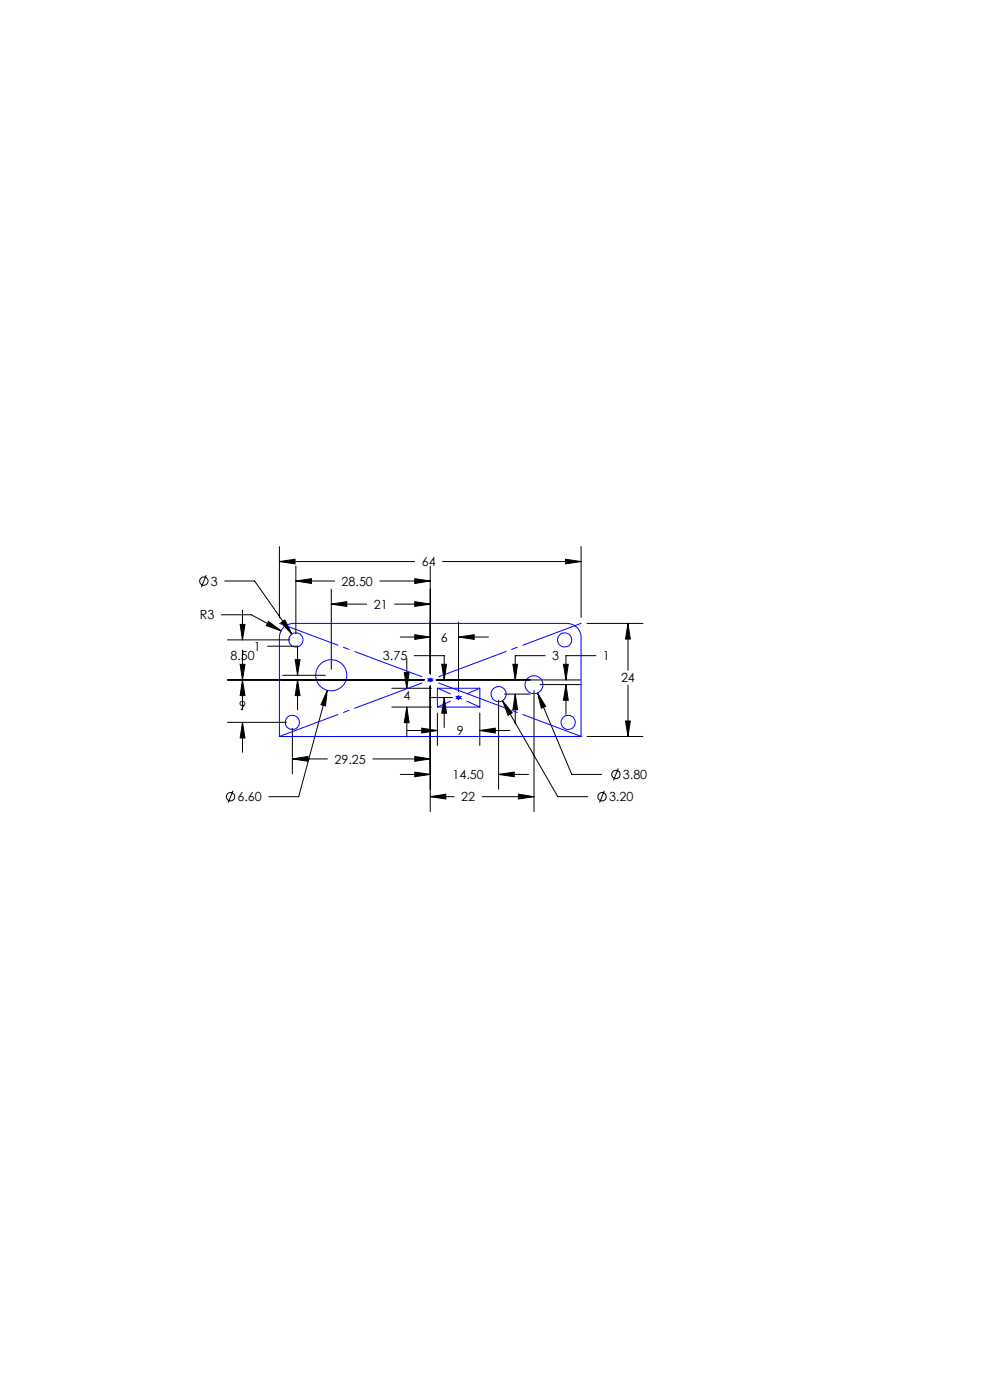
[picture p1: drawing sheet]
<svg xmlns="http://www.w3.org/2000/svg" width="210mm" height="297mm" viewBox="0 0 210 297" stroke-linecap="round" stroke-linejoin="round" font-family="sans-serif">
<g fill="none" stroke="#000" stroke-width=".21">
<path d="M59.3 119.1l3.3-.5v1zM59.3 116v15M59.3 119.1h28.6M93.9 119.1h29.4M120 118.6l3.3 .5-3.3 .5zM123.3 116v15M43.7 122l-1 2.6M47 130.4h6.3l6.3 3.4M47.7 123.3h6.3l7.9 11.2M48.3 135.7h13.2M50.9 132.5h1.1l-.6 3.2zM51.4 129.4v6.3"/>
<path d="M51.4 137.9v12.7M56.8 137.1h6.3v6.2M57 131.8l2.6 2-3.1-1.1zM59.6 132.1l.8-.6 1.5 3zM62.6 139.9h1l-.5 3.4zM62.8 123.3l3.3-.5v1zM62.8 120.1v14.4M62.8 123.3h8.2M70.3 128.2l3.3-.6v1.1zM70.3 125v17M70.3 128.2h7.5M80.6 123.3h10.7"/>
<path d="M83.7 128.2h7.6M84.9 135.1h6.4M86.3 139.7v6.3M87.9 139.1h6.3v5.1M88 127.6l3.3 .6-3.3 .5zM88 134.7l3.3 .4-3.3 .5zM88 122.8l3.3 .5-3.3 .5zM91.3 120.1v22.9M97.3 135.1l3.3-.4v.9zM97.3 132v14.7M97.3 135.1h6.3M115.6 139.1h-6.3v5.1"/>
<path d="M124.5 132.3h11.9M126.4 139.1h-6.3v5.1M133.2 132.3l.5 3.3h-1zM133.2 132.3v9.9M48.3 144.2h41.7M48.3 153.2h12.4M50.9 140.9h1.1l-.6 3.3zM51.4 144.2l.6 3.4h-1.1zM51.4 153.2l.6 3.4h-1.1zM51.4 153.2v6.4M59.9 143.3h9.1M62 154.5v9.7"/>
<path d="M63.1 144.2l.5 3.4h-1zM63.1 144.2v6.4M69.4 146.4l-.4 3.4-.9-.3zM69.4 146.4l-6 22.6h-6.4M83.1 146h8.4M83.1 150h8.4M85.8 142.7h1l-.5 3.3zM86.3 150l.5 3.3h-1zM86.3 150v6.3M86.4 155h6.4M89.5 154.5l3.3 .5-3.3 .5zM91.1 148h4.9"/>
<path d="M91.3 145.5v26.7M92.5 144.2h30.7M92.8 151.3v6.8M93.7 140.9h1l-.5 3.3zM94.2 148l.5 3.3h-1zM94.2 148v6.3M101.8 155l3.3-.5v1zM101.8 151.3v6.8M101.8 155h6.3M105.8 148.5v19M106.6 148.6l2.1 2.6-.9 .6zM106.6 148.6l11.7 20.4h6.4"/>
<path d="M107 147.2h5.5M108.8 140.9h1l-.5 3.3zM109.3 147.2l.5 3.4h-1zM109.3 147.2v6.4M113.3 146.5v25.7M114 147l1.7 2.9-.9 .3zM114 147l7.3 17.3h6.3M114.5 145.2h8.7M119.5 140.9h1l-.4 3.3zM120.1 145.2l.4 3.4h-1zM120.1 145.2v6.4M124.5 156.2h11.9"/>
<path d="M132.7 153h1l-.5 3.2zM133.2 145.4v10.8M49.4 167.7l-1 2.6M62 161l3.3-.5v1zM62 161h7.5M79.1 161h12.2M84.9 164.3h6.4M88 163.8l3.3 .5-3.3 .5zM88 160.5l3.3 .5-3.3 .5zM91.3 169l3.3-.5v1zM91.3 169h5M102.3 169h11"/>
<path d="M105.8 164.3l3.3-.5v1zM105.8 164.3h6.3M110 168.5l3.3 .5-3.3 .5zM128.2 167.7l-1 2.6M131.2 163l-1.1 2.6"/>
<circle cx="43.2" cy="123.3" r=".89"/>
<circle cx="48.9" cy="169" r=".88"/>
<circle cx="127.7" cy="169" r=".89"/>
<circle cx="130.7" cy="164.3" r=".89"/>
</g>
<g fill="none" stroke="#00f" stroke-width=".21">
<path d="M60.2 133l.9-.5 .9-.2h58.3a2.95 2.95 0 0 1 3 3v20.9h-64v-21.2a3.2 3.2 0 0 1 .9-2zM90.8 144.2h1M90.9 143.9l.7 .7M91.3 143.8v.9M91.6 143.9l-.7 .7M92.8 146h9v4h-9zM96.8 148h1M96.9 147.6l.7 .7M97.3 147.5v1M97.6 147.6l-.7 .7"/>
<circle cx="62.8" cy="135.8" r="1.51"/>
<circle cx="119.8" cy="135.8" r="1.51"/>
<circle cx="62" cy="153.3" r="1.51"/>
<circle cx="70.3" cy="143.2" r="3.3"/>
<circle cx="105.8" cy="147.2" r="1.61"/>
<circle cx="113.3" cy="145.3" r="1.9"/>
<circle cx="120.5" cy="153.3" r="1.51"/>
</g>
<path d="M59.3 132.2l64 24M59.3 156.2l64-24" fill="none" stroke="#00f" stroke-width=".21" stroke-dasharray="15.2 1.3 1.3 1.3" stroke-dashoffset="2"/>
<path d="M92.8 146l9 4M92.8 150l9-4" fill="none" stroke="#00f" stroke-width=".21" stroke-dasharray="15.2 1.3 1.3 1.3" stroke-dashoffset="12.2"/>
<path d="M59.3 119.1l3.3-.5v1zM120 118.6l3.3 .5-3.3 .5zM133.2 132.3l.5 3.3h-1zM132.7 153h1l-.5 3.2zM70.3 128.2l3.3-.6v1.1zM88 127.6l3.3 .6-3.3 .5zM62.6 139.9h1l-.5 3.4zM63.1 144.2l.5 3.4h-1zM69.4 146.4l-1.3 3.1 .9 .3zM106.6 148.6l1.2 3.2 .9-.6zM105.8 164.3l3.3-.5v1zM88 163.8l3.3 .5-3.3 .5zM109.3 147.2l.5 3.4h-1zM108.8 140.9h1l-.5 3.3zM114 147l.8 3.2 .9-.3zM110 168.5l3.3 .5-3.3 .5zM91.3 169l3.3-.5v1zM120.1 145.2l.4 3.4h-1zM119.5 140.9h1l-.4 3.3zM94.2 148l.5 3.3h-1zM93.7 140.9h1l-.5 3.3zM97.3 135.1l3.3-.4v.9zM88 134.7l3.3 .4-3.3 .5zM89.5 154.5l3.3 .5-3.3 .5zM101.8 155l3.3-.5v1zM85.8 142.7h1l-.5 3.3zM86.3 150l.5 3.3h-1zM57 131.8l-.5 .9 3.1 1.1zM62.8 123.3l3.3-.5v1zM88 122.8l3.3 .5-3.3 .5zM51.4 144.2l.6 3.4h-1.1zM50.9 132.5h1.1l-.6 3.2zM62 161l3.3-.5v1zM88 160.5l3.3 .5-3.3 .5zM51.4 153.2l.6 3.4h-1.1zM50.9 140.9h1.1l-.6 3.3zM59.6 132.1l2.3 2.4-1.5-3z" fill="#000"/>
<g font-size="2.7">
<text x="44.7" y="124.2">3</text>
<text x="72.5" y="124.3">28.50</text>
<text x="89.5" y="120.1">64</text>
<text x="42.4" y="131.4">R3</text>
<text x="79.3" y="129.1">21</text>
<text x="93.5" y="136.1">6</text>
<text x="48.9" y="140.1">8.50</text>
<text x="53.8" y="138.1">1</text>
<text x="81.2" y="140.1">3.75</text>
<text x="117.1" y="140.1">3</text>
<text x="127.9" y="140.1">1</text>
<text x="85.6" y="148.4">4</text>
<text x="131.7" y="144.8">24</text>
<text x="50.7" y="150.6">9</text>
<text x="96.9" y="156">9</text>
<text x="71" y="162">29.25</text>
<text x="96" y="165.3">14.50</text>
<text x="132.1" y="165.3">3.80</text>
<text x="50.4" y="170">6.60</text>
<text x="97.8" y="170">22</text>
<text x="129.2" y="170">3.20</text>
</g>
</svg>
